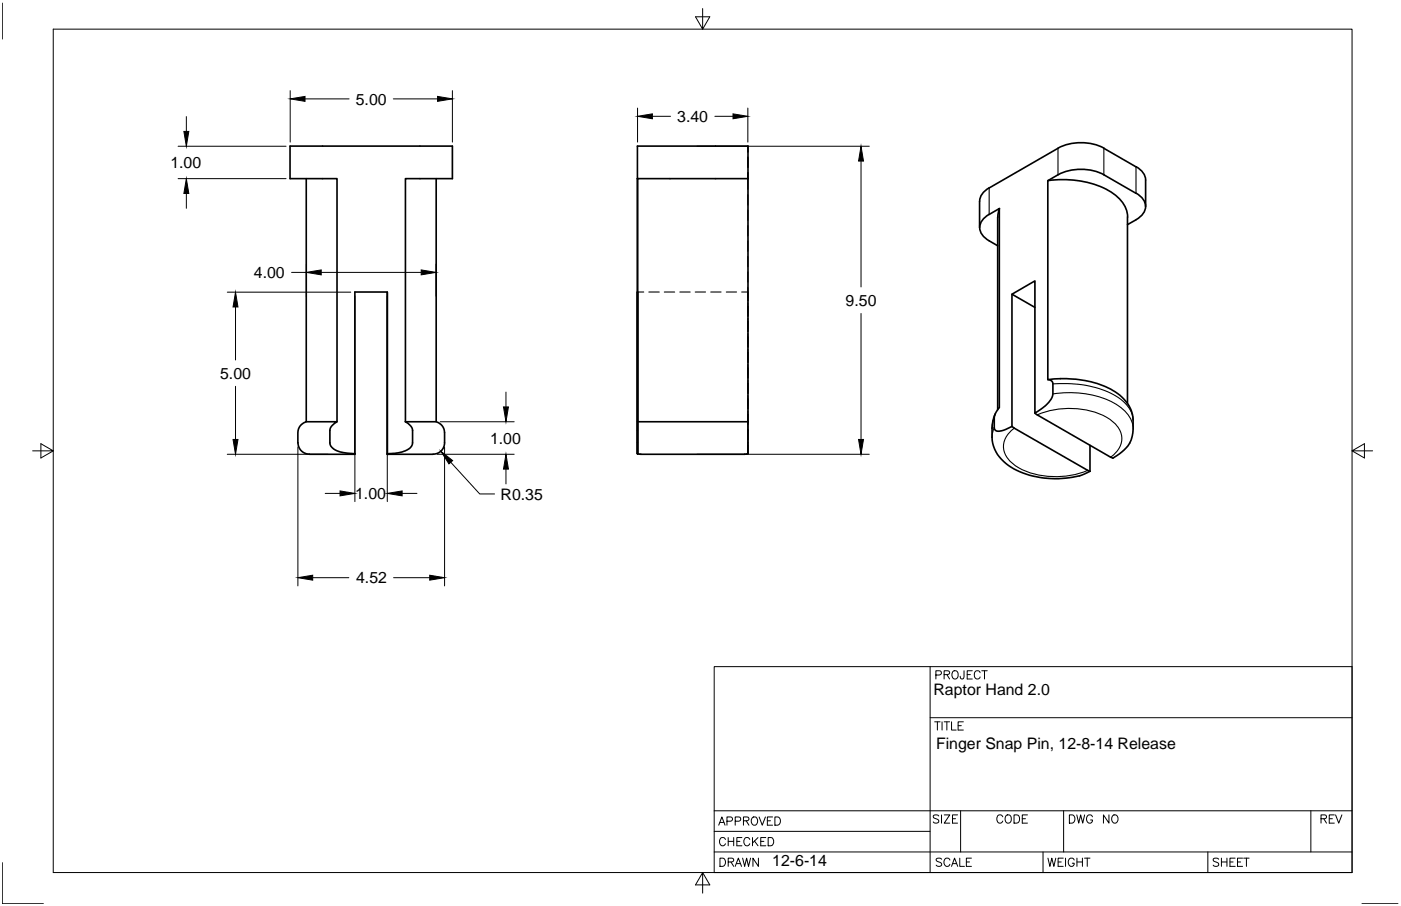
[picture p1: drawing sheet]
<svg xmlns="http://www.w3.org/2000/svg" width="432mm" height="279mm" viewBox="0 0 432 279" stroke-linecap="round" stroke-linejoin="round" font-family="sans-serif">
<!-- layer: MD_Visible -->
<g fill="none" stroke="#000" stroke-width=".51">
<path d="M94.4 55.1v75l-.4 .1a3.5 3.5 0 0 0-2.2 3.2v3.2M134.4 55.1v75M230.5 55.1h-34v84.8v-49.8M323 55.7a29.3 29.3 0 0 1 20.4 4.2 9 9 0 0 1 4.1 7v57.5M326.1 45.7l-21.2 12.2a5 5 0 0 0-3 4.1M326.1 45.7a15.7 15.7 0 0 1 14.1 0M340.2 45.7l9.9 5.7M340.2 53.9l9.9 5.7M340.2 53.9a15.7 15.7 0 0 0-14.1 0l-3.2 1.8v61.4l1.1 .3 .5 .6v3.5a7.6 7.6 0 0 1-3.9 4.8l-1.6 1.1v-40.8l-7.1 4.1v40.8M350.2 51.4a5 5 0 0 1 2.9 4.1v8.2M350.2 59.6a4.4 4.4 0 0 1 2.5 5.7l-1.3 1.6-1.2 .8M301.9 62v8.2"/>
<path d="M307.5 75.8a14.8 14.8 0 0 1-4.4-2.9 4 4 0 0 1 1.1-6.4l3.8-2.2v61.4l-1 1.4-.5 1.3-.1 3.5a1.41 1.41 0 0 0 2.3 1l3.2-1.4 24 13.8M308.1 64.3l-.6 2.6v59.4M350.1 67.8l-2.6 1.5M119.4 90.1v49.8M196.5 90.1h.1M311.9 90.7l7.1 4.1M326.8 116.8a29 29 0 0 1 18.4 5.1 10.4 10.4 0 0 1 4 7.7 11.5 11.5 0 0 1-1.5 7.9l-1.9 1.9-2.8 1.9-24-13.9M326.8 116.8l-3.8 .3M91.8 136.6a3.9 3.9 0 0 0 4.7 3.5h12.9v-.2M94.4 130.1h9.5l-1.5 1.1-.7 1.1v4.3a4.2 4.2 0 0 0 4.2 3l3.5 .3M103.9 130.1v-75h-14.5v-10h50v10h-14.4v75M109.4 139.9v-49.8h10v50"/>
<path d="M125 130.1h7.3a3.6 3.6 0 0 1 4.7 3.3v3.2M125 130.1l1.4 1.1 .7 1.1 .1 4.3a3.5 3.5 0 0 1-3.3 2.8l-4.5 .5M137 136.6a3.9 3.9 0 0 1-4.7 3.5h-12.9v-.2M196.5 136.6v3.3M196.5 139.9h.1M230.5 130.1v9.8l-1 .2h-32l-1-.2M230.5 130.1h-34v2.7M230.5 130.1v-85h-34v94.8M306.7 127.6a14.7 14.7 0 0 0 .8 12.6 20.3 20.3 0 0 0 15.3 7.3 24.6 24.6 0 0 0 13.1-2.2M335.9 137.3v8"/>
</g>
<g fill="#000">
<circle cx="196.5" cy="55.1" r=".25"/>
<circle cx="119.4" cy="140.1" r=".25"/>
</g>
<!-- layer: MD_Hidden -->
<g fill="none" stroke="#000" stroke-width=".34">
<path d="M196.5 55.1h.1M230.5 53.2v5.2M230.5 45.1v1.8M230.5 48.5v3.2M230.5 53.2v1.9M230.5 60v3.2M230.5 64.8v3.2M230.5 69.6v3.1M230.5 74.3v3.2M230.5 79.1v3.2M196.5 90.1h1.9M200 90.1h3.2"/>
<path d="M204.8 90.1h3.1M209.5 90.1h3.2M214.3 90.1h3.2M219.1 90.1h3.1M223.8 90.1h3.2M228.6 90.1h1.9v2.7M230.5 83.8v3.2M230.5 88.6v4.2M230.5 93.4v4.2M230.5 98.1v4.2M230.5 94.4v3.2M230.5 99.1v3.2"/>
<path d="M230.5 102.9v4.2M230.5 107.7v4.1M230.5 112.4v4.2M230.5 117.2v4.1M230.5 103.9v3.2M230.5 108.6v3.2M230.5 113.4v3.2M230.5 118.2v3.1M196.5 130.1h.1M196.5 139.9l1 .2M230.5 130.1v2.7M230.5 132.5v7.4"/>
<path d="M230.5 139.9l-1 .2M230.5 121.9v4.2M230.5 126.7v4.2M230.5 137.2v2.7M230.5 123v3.1M230.5 127.7v3.2M230.5 132.5v3.2"/>
</g>
<!-- layer: MD_Visible Narrow -->
<path d="M304.9 58v8.1M326.1 45.7v8.2M340.2 45.7v8.2M350.1 51.4v8.2M324.5 118.4a32.3 32.3 0 0 1 21 4.8 8.8 8.8 0 0 1 3.7 6.4M306.4 128.8l-.5 1.6-.1 1.7M306.4 131.9l-.5 1.4-.1 1.5M312.6 132a6.4 6.4 0 0 0-2.4 8.8 16.4 16.4 0 0 0 11.9 6 25.9 25.9 0 0 0 13.1-1.7M319.7 127.9a24.9 24.9 0 0 1 22.6 1.6 6.5 6.5 0 0 1 2.6 8.7l-1.5 1.9-1.1 .9M324.5 121.5a29.2 29.2 0 0 1 20.6 3.9 8.9 8.9 0 0 1 4.2 7" fill="none" stroke="#000" stroke-width=".34"/>
<!-- layer: Border -->
<g fill="none" stroke="#000" stroke-width=".31">
<path d="M.7 .9v11.1M16.4 9h400.3v260.1h-400.3zM216.6 2.6v6.4l-2.2-3.8h4.4l-2.2 3.8M10.1 139h6.3l-3.8-2.2v4.4l3.8-2.2M416.7 139l3.8 2.2v-4.4l-3.8 2.2h6.4M220.1 205.6h196.6v63.5h-196.6zM286.7 205.6v63.5M288.4 208.2h1.1a.68 .68 0 0 0 .6-.4 .68 .68 0 0 0-.1-.7l-1.6-.2v2.5M291 208l1.4-.1 .3-.3-.1-.5-1.6-.2v2.5M291.8 208l.9 1.4M293.6 207.2l.3-.3a1.28 1.28 0 0 1 1.5 .9 1.28 1.28 0 0 1-.8 1.6 1.36 1.36 0 0 1-1-2.2zM297.1 206.9v1.9l-.2 .5h-.8l-.2-.8"/>
<path d="M298.1 208h1M299.7 206.9h-1.6v2.5h1.6M302.1 207.4a.91 .91 0 0 0-1.1-.5 .91 .91 0 0 0-.7 .9v.6a.91 .91 0 0 0 .7 1 .91 .91 0 0 0 1.1-.6M302.6 206.9h1.7M303.4 206.9v2.5M286.7 221.3h130M288.1 222.6h1.7M288.9 222.6v2.5M290.4 222.6v2.5M291 222.6h1.7M291.8 222.6v2.5M293.3 222.6v2.5h1.4"/>
<path d="M295.3 223.8h1M296.9 222.6h-1.6v2.5h1.6M220.1 256.4h66.6M220.1 250h196.6M221.5 254.5l1-2.6 1 2.6M221.9 253.6h1.2M223.6 258.9a.94 .94 0 0 0-1.1-.6 .94 .94 0 0 0-.7 .9v.7a.93 .93 0 0 0 .7 .9 .93 .93 0 0 0 1.1-.6M224.1 253.3h1.1a.66 .66 0 0 0 .6-.7 .66 .66 0 0 0-.6-.7h-1.1v2.6M224.4 258.3v2.5M224.4 259.5h1.7M226.1 258.3v2.5M226.6 253.3h1.1a.66 .66 0 0 0 .6-.7 .66 .66 0 0 0-.6-.7h-1.1v2.6"/>
<path d="M227.1 259.5h.9M228.7 258.3h-1.6v2.5h1.6M229.1 253.1l1.5-.1 .2-.3-.1-.5-1.6-.3v2.6M230 253.1l.8 1.4M231.1 258.9a.94 .94 0 0 0-1.1-.6 .94 .94 0 0 0-.7 .9v.7a.93 .93 0 0 0 .7 .9 .93 .93 0 0 0 1.1-.6M231.8 252.3a.95 .95 0 0 1 1.1-.3 .95 .95 0 0 1 .6 .9v.6a.97 .97 0 0 1-1 1 .97 .97 0 0 1-1-1zM231.9 258.3v2.5M232.5 259.3l1.1 1.5M233.6 258.3l-1.7 1.7M234 251.9l.9 2.6 1-2.6M234.5 259.5h.9M236 258.3h-1.5v2.5h1.5"/>
<path d="M236.5 253.1h1M236.8 258.3h.8a1.35 1.35 0 0 1 .9 1.3 1.35 1.35 0 0 1-.9 1.2h-.8zM238.1 251.9h-1.6v2.6h1.6M238.8 251.9h.9a1.35 1.35 0 0 1 .9 1.3 1.35 1.35 0 0 1-.9 1.3h-.9zM289.3 251.6l-.2-.2a.99 .99 0 0 0-1.5 .5l.3 .3 1.2 .5 .2 .8a1.09 1.09 0 0 1-1.7 0M290.2 251.3v2.5M291 251.3h1.7l-1.7 2.5h1.7M293.6 252.5h.9M295.1 251.3h-1.5v2.5h1.5M296.1 250v12.7M309.1 251.9a.94 .94 0 0 0-1.1-.6 .94 .94 0 0 0-.8 .9v.7a.93 .93 0 0 0 .8 1 .93 .93 0 0 0 1.1-.7M310 251.6l.2-.2a1.28 1.28 0 0 1 1.6 .9 1.28 1.28 0 0 1-.8 1.5 1.36 1.36 0 0 1-1-2.2z"/>
<path d="M312.5 251.3h.9a1.35 1.35 0 0 1 .9 1.3 1.35 1.35 0 0 1-.9 1.2h-.9zM315.1 252.5h.9M316.7 251.3h-1.6v2.5h1.6M327.8 250v12.7M329.6 251.3h.8a1.35 1.35 0 0 1 .9 1.3 1.35 1.35 0 0 1-.9 1.2h-.8zM331.9 251.3l.6 2.5 .6-2.5 .6 2.5 .6-2.5M336.7 251.9a.94 .94 0 0 0-1-.6 .94 .94 0 0 0-.8 .9v.7a.91 .91 0 0 0 .9 1 .91 .91 0 0 0 .9-1h-.6M341.8 251.3v2.5l-1.7-2.5v2.5M342.9 251.6a.95 .95 0 0 1 1-.3 .95 .95 0 0 1 .7 .9v.7a.97 .97 0 0 1-1 1 .97 .97 0 0 1-1-1zM404 250v12.7M407.1 252.5l1.5-.1 .2-.4-.2-.6-1.5-.1v2.5M408 252.5l.8 1.3"/>
<path d="M409.7 252.5h1M411.3 251.3h-1.6v2.5h1.6M411.6 251.3l1 2.5 1-2.5M.7 266v12.7h12.7M216.6 269.1l2.2 3.8h-4.4l2.2-3.8v6.3M220.1 262.7h196.6M221.9 264.6h.8a1.35 1.35 0 0 1 .9 1.3 1.35 1.35 0 0 1-.9 1.3h-.8zM224.4 265.8l1.5-.1 .2-.3-.1-.5-1.6-.3v2.6M225.3 265.8l.8 1.4M226.6 267.2l1-2.6 .9 2.6M227 266.3h1.2M228.9 264.6l.6 2.6 .6-2.6 .6 2.6 .6-2.6"/>
<path d="M233.8 264.6v2.6l-1.7-2.6v2.6M290.2 265a.97 .97 0 0 0-1.7 .2l.3 .4 1.2 .5 .2 .7a1.08 1.08 0 0 1-1.7 0M292.8 265.2a.94 .94 0 0 0-1.1-.6 .94 .94 0 0 0-.8 1v.6a.93 .93 0 0 0 .8 1 .93 .93 0 0 0 1.1-.7M293.3 267.2l.9-2.6 1 2.6M293.6 266.3h1.2M295.8 264.6v2.6h1.5M297.8 265.8h1M299.4 264.6h-1.6v2.6h1.6M321.5 262.7v6.4M323 264.6l.6 2.6 .6-2.6 .6 2.6 .6-2.6M326.1 265.8h1M327.7 264.6h-1.6v2.6h1.6"/>
<path d="M328.4 264.6v2.6M331.1 265.2a.94 .94 0 0 0-1.1-.6 .94 .94 0 0 0-.7 1v.6a.91 .91 0 0 0 .9 1 .91 .91 0 0 0 .9-1h-.6M331.9 265.8h1.7M331.9 264.6v2.6M333.6 264.6v2.6M334.2 264.6h1.7M335.1 264.6v2.6M372.3 262.7v6.4M375.6 265l-.2-.3a.99 .99 0 0 0-1.5 .5l.2 .4 1.3 .5 .2 .7a1.09 1.09 0 0 1-1.7 0M376.5 265.8h1.6M376.5 264.6v2.6M378.1 264.6v2.6"/>
<path d="M379.1 265.8h1M380.7 264.6h-1.6v2.6h1.6M381.4 265.8h1M383 264.6h-1.6v2.6h1.6M383.3 264.6h1.7M384.2 264.6v2.6M419.8 278.7h11.1"/>
</g>
<!-- layer: 0 -->
<g fill="none" stroke="#000" stroke-width=".31">
<path d="M57.4 36v4.5M89.4 28v15.8M94 30.5h13.6M121.2 30.5h13.7M139.4 28v15.8M196.5 33.3v10.5M201.1 35.9h5.6M220.3 35.9h5.6M230.5 33.3v10.5M54.9 45.1h33.3M54.9 55.1h33.3M57.4 59.7v4.5"/>
<path d="M214.8 45.1h53.1M265.4 49.7v38.8M70 90.1h38.1M72.6 94.7v16.3M89.9 84h4.5M94.4 81.5v9.8M99 84h30.8M109.4 91.4v63.3M119.4 91.4v63.3M134.4 81.5v9.8M265.4 96.7v38.8M72.6 119.1v16.4"/>
<path d="M91.8 137.9v42.8M135.7 130.1h22.8M137 137.9v42.8M155.9 120.9v4.6M70 140.1h31.1M100.2 152.2h4.6M123.9 152.2h4.6M134.8 140.1h23.7M138.9 142.6l9 9.7h4.5M155.9 144.7v4.5M214.8 140.1h53.1M96.4 178.2h11.1"/>
<path d="M121.3 178.2h11.1"/>
</g>
<g fill="#000" stroke="#000" stroke-width=".31">
<path d="M89.4 30.5l4.6-.8v1.6zM134.9 29.7l4.5 .8-4.5 .8zM196.5 35.9l4.6-.8v1.5zM225.9 35.1l4.6 .8-4.6 .7zM56.7 40.5h1.5l-.8 4.6zM57.4 55.1l.8 4.6h-1.5zM265.4 45.1l.7 4.6h-1.5zM72.6 90.1l.7 4.6h-1.5zM94.4 84l4.6-.8v1.6zM129.8 83.2l4.6 .8-4.6 .8zM71.8 135.5h1.5l-.7 4.6zM155.2 125.5h1.5l-.8 4.6z"/>
<path d="M264.6 135.5h1.5l-.7 4.6zM104.8 151.4l4.6 .8-4.6 .7zM119.4 152.2l4.5-.8v1.5zM135.9 139.2l3.6 2.8-1.1 1.1zM155.9 140.1l.8 4.6h-1.5zM91.8 178.2l4.6-.8v1.5zM132.4 177.4l4.6 .8-4.6 .7z"/>
</g>
<g font-size="4.9">
<text x="109.7" y="32.2">5.00</text>
<text x="208.7" y="37.6">3.40</text>
<text x="52.5" y="51.8">1.00</text>
<text x="78.3" y="85.7">4.00</text>
<text x="260.6" y="94.3">9.50</text>
<text x="67.8" y="116.8">5.00</text>
<text x="151" y="136.8">1.00</text>
<text x="109.5" y="153.9">1.00</text>
<text x="154.3" y="154.1">R0.35</text>
<text x="109.8" y="179.9">4.52</text>
<text x="287.7" y="214.2">Raptor Hand 2.0</text>
<text x="288.5" y="230.9">Finger Snap Pin, 12-8-14 Release</text>
<text x="238" y="267.1">12-6-14</text>
</g>
</svg>
